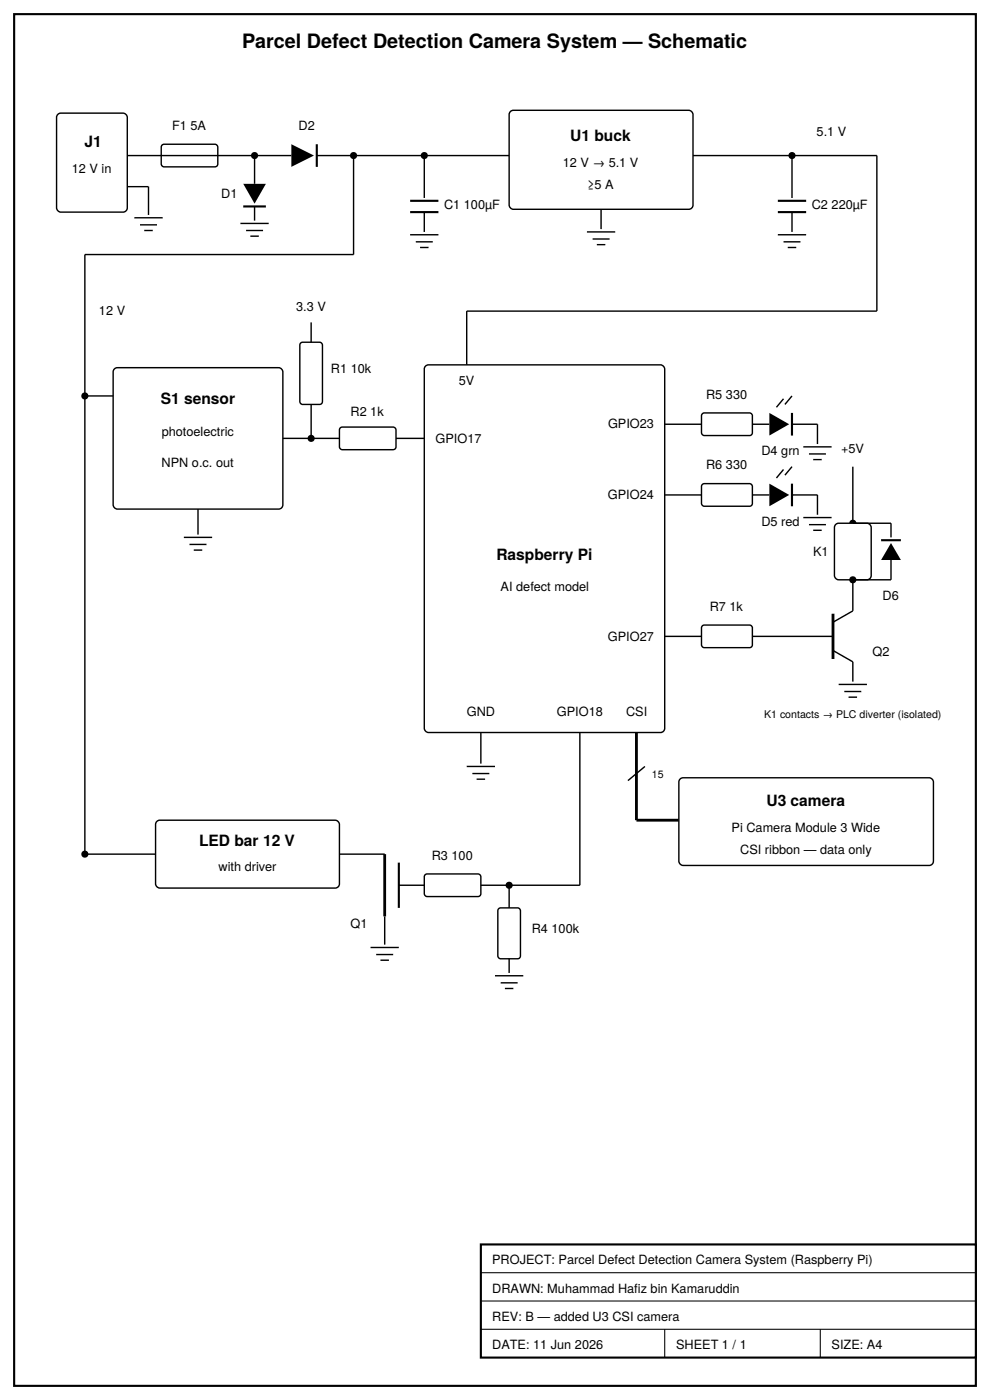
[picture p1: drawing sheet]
<svg xmlns="http://www.w3.org/2000/svg" width="210mm" height="297mm" viewBox="0 0 210 297" stroke-linecap="round" stroke-linejoin="round" font-family="sans-serif">
<path d="M3 3h204v291h-204z" fill="none" stroke="#000" stroke-width=".45"/>
<path d="M12.3 24.3l.6-.3h13.2a.97 .97 0 0 1 .9 .9v19.2a.9 .9 0 0 1-.9 .9h-13.2a.97 .97 0 0 1-.9-.9v-19.2z" fill="#fff" stroke="#000" stroke-width=".3"/>
<path d="M27 39.6h4.5v6M27 33h7.2M28.5 46.2h6M29.7 47.7h3.6M30.6 48.9h1.8" fill="none" stroke="#000" stroke-width=".3"/>
<path d="M34.4 30.8l.4-.2h10.8a.64 .64 0 0 1 .6 .6v3.6a.6 .6 0 0 1-.6 .6h-10.8a.64 .64 0 0 1-.6-.6v-3.6z" fill="#fff" stroke="#000" stroke-width=".3"/>
<g fill="none" stroke="#000" stroke-width=".3">
<path d="M34.2 33h27.6M54 33v6M67.2 33h40.8M75 33v21h-57v127.2M90 33v9M51 47.4h6M52.2 48.9h3.6M53.1 50.1h1.8M54 43.8v3M87 49.8h6M88.2 51.3h3.6M89.1 52.5h1.8"/>
<path d="M90 45v4.2"/>
</g>
<g fill="#000">
<path d="M51.6 39h4.8l-2.4 4.2zM61.8 30.6l4.8 2.4-4.8 2.4z"/>
<circle cx="54" cy="33" r=".76"/>
<circle cx="75" cy="33" r=".76"/>
<circle cx="90" cy="33" r=".76"/>
</g>
<path d="M67.2 30.6v4.8M51.6 43.8h4.8M87 42.6h6M87 45h6" fill="none" stroke="#000" stroke-width=".45"/>
<path d="M108.3 23.7l.6-.3h37.2a.97 .97 0 0 1 .9 .9v19.2a.9 .9 0 0 1-.9 .9h-37.2a.97 .97 0 0 1-.9-.9v-19.2z" fill="#fff" stroke="#000" stroke-width=".3"/>
<path d="M147 33h39v33h-87v11.4M168 33v9M124.5 49.2h6M125.7 50.7h3.6M126.6 51.9h1.8M127.5 44.4v4.2M165 49.8h6M166.2 51.3h3.6M167.1 52.5h1.8M168 45v4.2" fill="none" stroke="#000" stroke-width=".3"/>
<circle cx="168" cy="33" r=".76" fill="#000"/>
<path d="M165 42.6h6M165 45h6" fill="none" stroke="#000" stroke-width=".45"/>
<path d="M24.3 78.3l.6-.3h34.2a.97 .97 0 0 1 .9 .9v28.2a.9 .9 0 0 1-.9 .9h-34.2a.97 .97 0 0 1-.9-.9v-28.2z" fill="#fff" stroke="#000" stroke-width=".3"/>
<g fill="#000">
<circle cx="18" cy="84" r=".76"/>
<circle cx="66" cy="93" r=".76"/>
</g>
<path d="M18 84h6M60 93h12M66 85.8v7.2M39 114h6M40.2 115.5h3.6M41.1 116.7h1.8M42 108v5.4" fill="none" stroke="#000" stroke-width=".3"/>
<path d="M63.8 72.8l.4-.2h3.6a.64 .64 0 0 1 .6 .6v12a.6 .6 0 0 1-.6 .6h-3.6l-.6-.4v-12.2z" fill="#fff" stroke="#000" stroke-width=".3"/>
<path d="M66 68.4v4.2" fill="none" stroke="#000" stroke-width=".3"/>
<path d="M72.2 90.8l.4-.2h10.8a.64 .64 0 0 1 .6 .6v3.6a.6 .6 0 0 1-.6 .6h-10.8a.64 .64 0 0 1-.6-.6v-3.6z" fill="#fff" stroke="#000" stroke-width=".3"/>
<path d="M84 93h6" fill="none" stroke="#000" stroke-width=".3"/>
<path d="M90.3 77.7l.6-.3h49.2a.97 .97 0 0 1 .9 .9v76.2a.9 .9 0 0 1-.9 .9h-49.2a.97 .97 0 0 1-.9-.9v-76.2z" fill="#fff" stroke="#000" stroke-width=".3"/>
<path d="M141 90h7.8M102 155.4v6.6M99 162.6h6M100.2 164.1h3.6M101.1 165.3h1.8" fill="none" stroke="#000" stroke-width=".3"/>
<path d="M149 87.8l.4-.2h9.6a.64 .64 0 0 1 .6 .6v3.6a.6 .6 0 0 1-.6 .6l-9.8-.1-.4-.5v-3.6z" fill="#fff" stroke="#000" stroke-width=".3"/>
<path d="M159.6 90h3.6M166.2 84.6l-1.5 1.8M168 90h5.4v4.2M168 84l-1.5 1.8M170.4 94.8h6M171.6 96.3h3.6M172.5 97.5h1.8M141 105h7.8" fill="none" stroke="#000" stroke-width=".3"/>
<path d="M163.2 87.6l4.2 2.4-4.2 2.4z" fill="#000"/>
<path d="M168 87.6v4.8" fill="none" stroke="#000" stroke-width=".45"/>
<path d="M149 102.8l.4-.2h9.6a.64 .64 0 0 1 .6 .6v3.6a.6 .6 0 0 1-.6 .6h-9.6a.64 .64 0 0 1-.6-.6v-3.6z" fill="#fff" stroke="#000" stroke-width=".3"/>
<path d="M166.2 99.6l-1.5 1.8M168 99l-1.5 1.8M180.9 99v12M159.6 105h3.6M168 105h5.4v4.2M170.4 109.8h6M171.6 111.3h3.6M172.5 112.5h1.8" fill="none" stroke="#000" stroke-width=".3"/>
<g fill="#000">
<path d="M163.2 102.6l4.2 2.4-4.2 2.4z"/>
<circle cx="180.9" cy="111" r=".76"/>
</g>
<path d="M168 102.6v4.8" fill="none" stroke="#000" stroke-width=".45"/>
<path d="M177.3 111.3l.6-.3h6a.97 .97 0 0 1 .9 .9v10.2a.9 .9 0 0 1-.9 .9h-6a.97 .97 0 0 1-.9-.9v-10.2z" fill="#fff" stroke="#000" stroke-width=".3"/>
<path d="M180.9 111h8.1v3M189 118.8v4.2h-8.1M141 135h7.8" fill="none" stroke="#000" stroke-width=".3"/>
<path d="M186.9 114.6h4.2" fill="none" stroke="#000" stroke-width=".45"/>
<g fill="#000">
<path d="M189 115.2l2.1 3.6h-4.2z"/>
<circle cx="180.9" cy="123" r=".76"/>
</g>
<path d="M149 132.8l.4-.2h9.6a.64 .64 0 0 1 .6 .6v3.6a.6 .6 0 0 1-.6 .6h-9.6a.64 .64 0 0 1-.6-.6v-3.6z" fill="#fff" stroke="#000" stroke-width=".3"/>
<path d="M159.6 135h17.1M176.7 138l4.2 2.4v4.2M180.9 123v6.6l-4.2 2.4M177.9 145.2h6M179.1 146.7h3.6M180 147.9h1.8M18 181.2h15" fill="none" stroke="#000" stroke-width=".3"/>
<path d="M176.7 130.2v9.6" fill="none" stroke="#000" stroke-width=".6"/>
<circle cx="18" cy="181.2" r=".76" fill="#000"/>
<path d="M33.3 174.3l.6-.3h37.2a.97 .97 0 0 1 .9 .9v12.6a.9 .9 0 0 1-.9 .9h-37.2a.97 .97 0 0 1-.9-.9v-12.6z" fill="#fff" stroke="#000" stroke-width=".3"/>
<path d="M72 181.2h9.6M81.6 194.4v6M84.6 187.8h5.4M78.6 201h6M79.8 202.5h3.6M80.7 203.7h1.8" fill="none" stroke="#000" stroke-width=".3"/>
<path d="M81.6 181.2v13.2" fill="none" stroke="#000" stroke-width=".6"/>
<path d="M84.6 183v9.6" fill="none" stroke="#000" stroke-width=".45"/>
<path d="M90.2 185.6l.4-.2h10.8a.64 .64 0 0 1 .6 .6v3.6a.6 .6 0 0 1-.6 .6h-10.8a.64 .64 0 0 1-.6-.6v-3.6z" fill="#fff" stroke="#000" stroke-width=".3"/>
<path d="M102 187.8h21M108 187.8v4.8" fill="none" stroke="#000" stroke-width=".3"/>
<circle cx="108" cy="187.8" r=".76" fill="#000"/>
<path d="M105.8 192.8l.4-.2h3.6a.64 .64 0 0 1 .6 .6v9.6a.6 .6 0 0 1-.6 .6h-3.6a.64 .64 0 0 1-.6-.6v-9.6z" fill="#fff" stroke="#000" stroke-width=".3"/>
<path d="M123 155.4v32.4M136.8 162.6l-3.6 3M105 207h6M106.2 208.5h3.6M107.1 209.7h1.8M108 203.4v3" fill="none" stroke="#000" stroke-width=".3"/>
<path d="M135 155.4v18.6h9" fill="none" stroke="#000" stroke-width=".6"/>
<path d="M144.3 165.3l.6-.3h52.2a.97 .97 0 0 1 .9 .9v16.8a.9 .9 0 0 1-.9 .9h-52.2a.97 .97 0 0 1-.9-.9v-16.8z" fill="#fff" stroke="#000" stroke-width=".3"/>
<path d="M102 264h105v24h-105z" fill="#fff" stroke="#000" stroke-width=".45"/>
<path d="M102 270h105M102 276h105M102 282h105M141 282v6M174 282v6" fill="none" stroke="#000" stroke-width=".22"/>
<text font-size="4.2" x="51.3" y="10.2">Parcel Defect Detection Camera System — Schematic</text>
<g font-size="3.3">
<text x="121" y="30">U1 buck</text>
<text x="17.9" y="31.2">J1</text>
<text x="34.1" y="85.8">S1 sensor</text>
<text x="105.3" y="118.8">Raspberry Pi</text>
<text x="162.6" y="171">U3 camera</text>
<text x="42.2" y="179.4">LED bar 12 V</text>
</g>
<g font-size="2.7">
<text x="36.5" y="27.6">F1 5A</text>
<text x="63.3" y="27.6">D2</text>
<text x="173.2" y="28.8">5.1 V</text>
<text x="119.4" y="35.4">12 V → 5.1 V</text>
<text x="15.3" y="36.6">12 V in</text>
<text x="46.9" y="42">D1</text>
<text x="124.5" y="40.2">≥5 A</text>
<text x="94.2" y="44.4">C1 100µF</text>
<text x="172.2" y="44.4">C2 220µF</text>
<text x="62.8" y="66">3.3 V</text>
<text x="21" y="66.9">12 V</text>
<text x="70.2" y="79.2">R1 10k</text>
<text x="97.3" y="81.6">5V</text>
<text x="74.3" y="88.2">R2 1k</text>
<text x="149.8" y="84.6">R5 330</text>
<text x="34.3" y="92.4">photoelectric</text>
<text x="92.4" y="93.9">GPIO17</text>
<text x="129" y="90.9">GPIO23</text>
<text x="178.4" y="96">+5V</text>
<text x="34.3" y="99">NPN o.c. out</text>
<text x="149.8" y="99.6">R6 330</text>
<text x="161.5" y="96.6">D4 grn</text>
<text x="128.9" y="105.9">GPIO24</text>
<text x="161.5" y="111.6">D5 red</text>
<text x="172.5" y="117.9">K1</text>
<text x="106.2" y="125.4">AI defect model</text>
<text x="150.5" y="129.6">R7 1k</text>
<text x="187.2" y="127.2">D6</text>
<text x="128.9" y="135.9">GPIO27</text>
<text x="185.1" y="139.2">Q2</text>
<text x="99" y="151.8">GND</text>
<text x="118.1" y="151.8">GPIO18</text>
<text x="132.8" y="151.8">CSI</text>
<text x="155.2" y="176.4">Pi Camera Module 3 Wide</text>
<text x="46.4" y="184.8">with driver</text>
<text x="91.6" y="182.4">R3 100</text>
<text x="157" y="181.2">CSI ribbon — data only</text>
<text x="74.4" y="196.8">Q1</text>
<text x="112.8" y="198">R4 100k</text>
<text x="104.4" y="268.2">PROJECT: Parcel Defect Detection Camera System (Raspberry Pi)</text>
<text x="104.4" y="274.2">DRAWN: Muhammad Hafiz bin Kamaruddin</text>
<text x="104.4" y="280.2">REV: B — added U3 CSI camera</text>
<text x="104.4" y="286.2">DATE: 11 Jun 2026</text>
<text x="143.4" y="286.2">SHEET 1 / 1</text>
<text x="176.4" y="286.2">SIZE: A4</text>
</g>
<g font-size="2.3">
<text x="162.1" y="152.4">K1 contacts → PLC diverter (isolated)</text>
<text x="138.3" y="165">15</text>
</g>
</svg>
